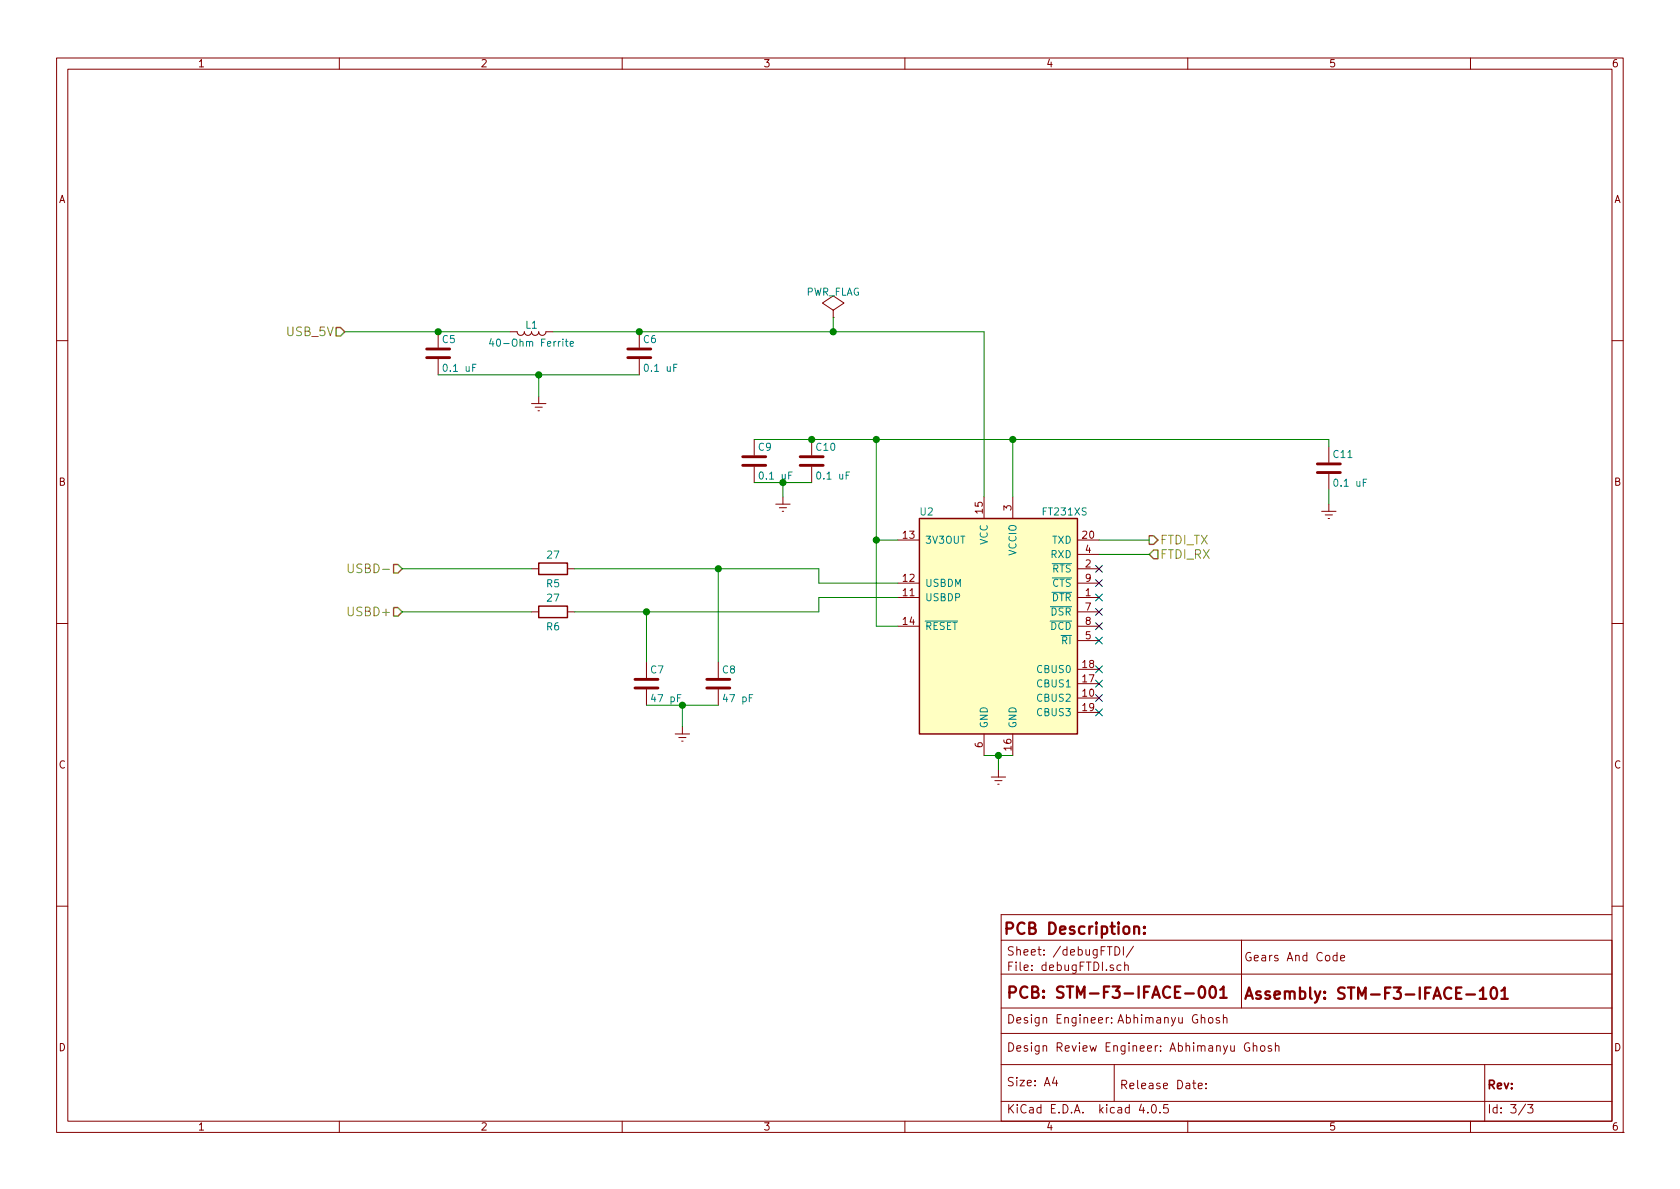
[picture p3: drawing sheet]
<svg xmlns="http://www.w3.org/2000/svg" width="297mm" height="210mm" viewBox="0 0 297 210" stroke-linecap="round" stroke-linejoin="round" font-family="sans-serif">
<g fill="none" stroke="#840000" stroke-width=".18">
<path d="M10 10.3h277v189.9h-277zM12 12.2h273v186.1h-273zM60 10.3v1.9M110 10.3v1.9M160 10.3v1.9M210 10.3v1.9M260 10.3v1.9M77.5 58.7v2.8M90.2 58.7h1.2a.63 .63 0 0 0 .7 .6 .63 .63 0 0 0 .6-.6 .63 .63 0 0 0 .6 .6 .63 .63 0 0 0 .7-.6 .63 .63 0 0 0 .6 .6 .63 .63 0 0 0 .6-.6 .63 .63 0 0 0 .7 .6 .63 .63 0 0 0 .6-.6h1.3M113 58.7v2.8M147.3 56.1h.1M147.3 54.9l1.9-1.3-1.9-1.3-1.9 1.3 1.9 1.3v1.2"/>
<path d="M10 60.2h2M77.5 63.5v2.8M94 71.4h2.5M94.6 72h1.3M95.1 72.6h.3M95.2 70.1v1.3M113 63.5v2.8M133.3 77.7v2.8M143.5 77.7v2.8M234.9 79v2.8M285 60.2h2M133.3 82.5v2.8"/>
<path d="M137.2 89.1h2.5M137.8 89.8h1.3M138.3 90.4h.3M138.4 87.9v1.2M143.5 82.5v2.8M158.7 95.5h3.9M174 87.9v3.8M179.1 87.9v3.8M190.5 98h3.8M190.5 95.5h3.8M233.7 90.4h2.5M234.3 91.1h1.3"/>
<path d="M234.8 91.7h.3M234.9 83.8v2.8M234.9 89.1v1.3M10 110.3h2M94 100.6h1.2M94 108.2h1.2M100.3 100.6h1.3M100.3 108.2h1.3M114.3 117.1v2.8M127 117.1v2.8M158.7 105.7h3.9M158.7 110.7h3.9"/>
<path d="M158.7 103.1h3.9M190.5 105.7h3.8M190.5 100.6h3.8M190.5 113.3h3.8M190.5 108.2h3.8M190.5 110.7h3.8M190.5 103.1h3.8M190.5 118.4h3.8M285 110.3h2M114.3 121.9v2.8M119.4 129.8h2.5M120 130.4h1.3"/>
<path d="M120.5 131.1h.3M120.6 128.5v1.3M127 121.9v2.8M174 129.8v3.8M175.3 137.4h2.5M175.9 138h1.3M176.4 138.7h.3M176.5 136.1v1.3M179.1 129.8v3.8M190.5 123.4h3.8M190.5 120.9h3.8M190.5 126h3.8"/>
<path d="M10 160.2h2M177 166.3h108v32h-108zM177 172.3h108M177 178.3h108M195.6 179.9v1M196 179.9l-.4 .3M197.1 167.4a.76 .76 0 0 1 .9 .8 .76 .76 0 0 1-.9 .7zM198.2 170.7l-.4-.1-.3 .3 .1 .6 .2 .1 .4-.1M198.6 167.4v1.5M198.9 170.8l.2-.2 .3 .1 .1 .9M198.9 170.1v1.5M200.4 167.3l-1.3 2"/>
<path d="M216.3 179.4v1.5M219.5 166.2v12.1M236.4 169l-.4-.1-.3 .3 .1 .6 .2 .1 .4-.1M236.4 168.4v1.5M237 169.4l.7-.1v-.3l-.4-.1-.3 .2 .1 .7h.6M285 161.7h-108v4.5M285 160.2h2M60 198.3v1.9M110 198.3v1.9M160 198.3v1.9M177 188.3h108M177 194.8h108"/>
<path d="M177 182.7h108M186.4 190.4l-.3 1.1h.9M186.8 191v1M194.2 180.4l.7-.1v-.3l-.4-.1-.3 .2 .1 .7h.6M196.5 180.8v.1M196.5 180v.1M197 188.3v6.5M201.8 195.2l-.4 1.1h1M202.9 196.7v.1M203.8 195.4l.1-.1a.81 .81 0 0 1 .6 .6 .81 .81 0 0 1-.3 .8l-.1 .1a.8 .8 0 0 1-.6-.6 .8 .8 0 0 1 .3-.8zM205.1 196.7v.1M206.5 195.3h-.7l-.1 .7 .2-.1 .5 .1 .2 .2-.1 .5-.2 .1-.6-.1"/>
<path d="M210 198.3v1.9M211.9 192l.7-.1-.1-.3-.4-.1-.2 .2v.8h.6M213.2 192.4v.1M213.2 191.6v.1M215.6 180a.37 .37 0 0 0-.6 .1l.1 .3 .5 .1 .1 .1-.3 .3-.4-.1M216.3 180.1l.2-.2 .4 .1v.9M220.9 184.5a.73 .73 0 0 0-.9 .5 .73 .73 0 0 0 .5 .9l.5-.1v-.5h-.3M221.6 185l.2-.1 .4 .1v.9M221.6 184.4v1.5M222.9 185l.2-.1 .5 .1v.6l-.1 .2-.4 .1-.2-.1zM224.8 185a.37 .37 0 0 0-.6 .1l.1 .2 .5 .2 .1 .1-.3 .3-.4-.1M225.5 185l.2-.1 .4 .1v.9"/>
<path d="M225.5 184.4v1.5M260 198.3v1.9M262.5 188.3v10M269.7 195.2l-1.2 2M270.1 195.3h.9l-.5 .6 .5 .1v.7l-.2 .1-.7-.1M287 200.2h.1"/>
</g>
<g fill="none" stroke="#840000" stroke-width=".41">
<path d="M200.5 164a.51 .51 0 0 1 .9 .1v1M202.3 165h.1l-.1 .1-.1-.1h.1v.1M202.3 163.9l.1 .1-.1 .1-.1-.1 .1-.1v.2M212.2 174.5a.47 .47 0 0 1 .8 .3 1.04 1.04 0 0 1-.6 1.6 1.33 1.33 0 0 1-.2-1.9zM214.1 174.5a.47 .47 0 0 1 .8 .3 1.04 1.04 0 0 1-.6 1.6 1.33 1.33 0 0 1-.2-1.9zM215.7 175l.6-.6v2M215.7 176.4h1.2M259.3 175.9h1.5M261.6 175.2l.6-.6v2M261.6 176.6h1.2M263.8 174.7a.47 .47 0 0 1 .8 .3 1.04 1.04 0 0 1-.6 1.6 1.33 1.33 0 0 1-.2-1.9zM265.5 175.2l.5-.6v2"/>
<path d="M265.5 176.6h1.1"/>
</g>
<path d="M162.6 91.7h27.9v38.1h-27.9z" fill="#ffffc2" stroke="#ffffc2" stroke-width=".18"/>
<path d="M95.2 99.6h5.1v2h-5.1zM162.6 91.7h27.9v38.1h-27.9zM95.2 107.2h5.1v2h-5.1z" fill="none" stroke="#840000" stroke-width=".25"/>
<path d="M86.8 59.9l-.2 .9h.7M100.1 60v1l.3 .2M99.9 60.4h.5M100.8 60.8l.6-.1-.1-.3h-.3l-.2 .1 .1 .7h.4M186 99.7h3.5M163.6 109.8h5.7M185.7 109.8h3.8M185.7 107.3h3.8M186 104.7h3.5M186 102.2h3.5" fill="none" stroke="#008484" stroke-width=".18"/>
<g fill="none" stroke="#840000" stroke-width=".51">
<path d="M75.4 63.2h4.1M75.4 61.7h4.1M111 63.2h4.1M111 61.7h4.1M131.3 82.3h4.1M131.3 80.8h4.1M141.5 82.3h4M141.5 80.8h4M232.9 83.6h4.1M232.9 82h4.1M112.3 121.7h4M112.3 120.1h4"/>
<path d="M125 121.7h4M125 120.1h4"/>
</g>
<path d="M59.4 57.9h.8l.8 .8-.8 .7h-.8zM69.6 99.8h.8l.7 .8-.7 .7h-.8zM203.2 94.7h.8l.7 .8-.7 .8h-.8zM204 97.3h.7v1.5h-.7l-.8-.8zM69.6 107.4h.8l.7 .8-.7 .8h-.8z" fill="none" stroke="#848400" stroke-width=".25"/>
<g fill="none" stroke="#008400" stroke-width=".18">
<path d="M61 58.7h29.2M97.8 58.7h76.2v29.2M147.3 56.1v2.6M77.5 66.3h35.5M95.2 66.3v3.8M133.3 77.7h101.6v1.3M154.9 77.7v33h3.8M179.1 77.7v10.2M133.3 85.3h10.2M138.4 85.3v2.6M154.9 95.5h3.8M194.3 98h8.9"/>
<path d="M194.3 95.5h8.9M234.9 86.6v2.5M71.1 108.2h22.9M71.1 100.6h22.9M101.6 100.6h43.2v2.5h13.9M114.3 108.2v8.9M127 100.6v16.5M158.7 105.7h-13.9v2.5h-43.2M114.3 124.7h12.7M120.6 124.7v3.8M174 133.6h5.1M176.5 133.6v2.5"/>
</g>
<g fill="none" stroke="#000084" stroke-width=".18">
<path d="M193.7 100l1.2 1.2M194.9 100l-1.2 1.2M193.7 117.7l1.2 1.3M193.7 112.7l1.2 1.2M193.7 110.1l1.2 1.2M193.7 107.6l1.2 1.2M193.7 105l1.2 1.3M193.7 102.5l1.2 1.2M194.9 117.7l-1.2 1.3M194.9 112.7l-1.2 1.2M194.9 110.1l-1.2 1.2M194.9 107.6l-1.2 1.2"/>
<path d="M194.9 105l-1.2 1.3M194.9 102.5l-1.2 1.2M193.7 125.4l1.2 1.2M193.7 122.8l1.2 1.2M193.7 120.3l1.2 1.2M194.9 125.4l-1.2 1.2M194.9 122.8l-1.2 1.2M194.9 120.3l-1.2 1.2"/>
</g>
<g fill="#008400" stroke="#008400" stroke-width=".25">
<circle cx="114.3" cy="108.2" r=".51"/>
<circle cx="127" cy="100.6" r=".51"/>
<circle cx="113" cy="58.7" r=".51"/>
<circle cx="154.9" cy="95.5" r=".51"/>
<circle cx="179.1" cy="77.7" r=".51"/>
<circle cx="154.9" cy="77.7" r=".51"/>
<circle cx="143.5" cy="77.7" r=".51"/>
<circle cx="176.5" cy="133.6" r=".51"/>
<circle cx="120.7" cy="124.7" r=".51"/>
<circle cx="138.4" cy="85.3" r=".51"/>
<circle cx="95.3" cy="66.3" r=".51"/>
<circle cx="77.5" cy="58.7" r=".51"/>
<circle cx="147.3" cy="58.7" r=".51"/>
</g>
<path d="M61.6 99.7v1.4a.48 .48 0 0 0 .9-.1v-1.3" fill="none" stroke="#848400" stroke-width=".18"/>
<g font-size="2.8" fill="#840000">
<text x="177.5" y="165.2">PCB Description:</text>
<text x="178" y="176.5">PCB: STM-F3-IFACE-001</text>
<text x="220" y="176.7">Assembly: STM-F3-IFACE-101</text>
</g>
<g font-size="2.1" fill="#848400">
<text x="50.8" y="59.4">USB_5V</text>
<text x="62.5" y="101.3">USBD-</text>
<text x="205.1" y="98.8">FTDI_RX</text>
<text x="205.1" y="96.3">FTDI_TX</text>
<text x="61.9" y="109">USBD+</text>
</g>
<g font-size="2.1" fill="#840000">
<text x="178" y="171.7">File: debugFTDI.sch</text>
<text x="178" y="169">Sheet: /debugFTDI/</text>
<text x="220" y="170">Gears And Code</text>
<text x="178" y="181">Design Engineer:</text>
<text x="178" y="186">Design Review Engineer: Abhimanyu Ghosh</text>
<text x="197.5" y="181">Abhimanyu Ghosh</text>
<text x="178" y="196.9">KiCad E.D.A. kicad 4.0.5</text>
<text x="178" y="192.1">Size: A4</text>
<text x="198" y="192.6">Release Date:</text>
<text x="263" y="192.6">Rev:</text>
<text x="263" y="196.9">Id: 3/3</text>
</g>
<g font-size="1.8" fill="#840000">
<text x="35" y="11.9">1</text>
<text x="85" y="11.9">2</text>
<text x="135" y="11.9">3</text>
<text x="185" y="11.9">4</text>
<text x="235" y="11.9">5</text>
<text x="285" y="11.9">6</text>
<text x="10.4" y="35.9">A</text>
<text x="285.4" y="35.9">A</text>
<text x="10.4" y="85.9">B</text>
<text x="285.4" y="85.9">B</text>
<text x="159.7" y="95.2">13</text>
<text x="173.7" y="90.7" transform="rotate(-90 173.7 90.7)">15</text>
<text x="178.8" y="90.3" transform="rotate(-90 178.8 90.3)">3</text>
<text x="191.4" y="95.2">20</text>
<text x="191.9" y="100.3">2</text>
<text x="191.9" y="97.8">4</text>
<text x="159.7" y="105.4">11</text>
<text x="159.7" y="102.9">12</text>
<text x="191.9" y="105.4">1</text>
<text x="191.9" y="107.9">7</text>
<text x="191.9" y="102.9">9</text>
<text x="159.7" y="110.5">14</text>
<text x="191.9" y="113">5</text>
<text x="191.9" y="110.5">8</text>
<text x="191.4" y="118.1">18</text>
<text x="191.4" y="123.2">10</text>
<text x="191.4" y="120.6">17</text>
<text x="191.4" y="125.7">19</text>
<text x="10.4" y="135.9">C</text>
<text x="173.7" y="132.2" transform="rotate(-90 173.7 132.2)">6</text>
<text x="178.8" y="132.7" transform="rotate(-90 178.8 132.7)">16</text>
<text x="285.4" y="135.9">C</text>
<text x="10.4" y="185.9">D</text>
<text x="285.4" y="185.9">D</text>
<text x="35" y="199.9">1</text>
<text x="85" y="199.9">2</text>
<text x="135" y="199.9">3</text>
<text x="185" y="199.9">4</text>
<text x="235" y="199.9">5</text>
<text x="285" y="199.9">6</text>
</g>
<g font-size="1.8" fill="#008484">
<text x="142.4" y="52.3">PWR_FLAG</text>
<text x="93" y="58.1">L1</text>
<text x="78.2" y="60.6">C5</text>
<text x="78.7" y="65.7">0.1 uF</text>
<text x="87.7" y="61.3">40-Ohm Ferrite</text>
<text x="113.8" y="60.6">C6</text>
<text x="114.2" y="65.7">0.1 uF</text>
<text x="134.1" y="79.7">C9</text>
<text x="144.4" y="79.7">C10</text>
<text x="235.8" y="81">C11</text>
<text x="134.6" y="84.8">0.1 uF</text>
<text x="144.7" y="84.8">0.1 uF</text>
<text x="236.2" y="86">0.1 uF</text>
<text x="162.7" y="91.1">U2</text>
<text x="184.5" y="91.1">FT231XS</text>
<text x="96.8" y="98.7">27</text>
<text x="163.6" y="96.1">3V3OUT</text>
<text x="174.6" y="96.4" transform="rotate(-90 174.6 96.4)">VCC</text>
<text x="179.7" y="98.3" transform="rotate(-90 179.7 98.3)">VCCIO</text>
<text x="185.8" y="98.7">RXD</text>
<text x="186" y="101.2">RTS</text>
<text x="186" y="96.1">TXD</text>
<text x="96.7" y="103.8">R5</text>
<text x="96.8" y="106.4">27</text>
<text x="163.6" y="106.3">USBDP</text>
<text x="163.6" y="103.8">USBDM</text>
<text x="185.9" y="106.3">DTR</text>
<text x="186" y="103.8">CTS</text>
<text x="96.7" y="111.4">R6</text>
<text x="163.6" y="111.4">RESET</text>
<text x="185.6" y="111.4">DCD</text>
<text x="185.8" y="108.8">DSR</text>
<text x="187.7" y="113.9">RI</text>
<text x="115.1" y="119.1">C7</text>
<text x="127.8" y="119.1">C8</text>
<text x="183.5" y="119">CBUS0</text>
<text x="115.4" y="124.1">47 pF</text>
<text x="128.1" y="124.1">47 pF</text>
<text x="183.5" y="124.1">CBUS2</text>
<text x="183.5" y="121.5">CBUS1</text>
<text x="174.6" y="128.8" transform="rotate(-90 174.6 128.8)">GND</text>
<text x="179.7" y="128.8" transform="rotate(-90 179.7 128.8)">GND</text>
<text x="183.5" y="126.6">CBUS3</text>
</g>
</svg>
